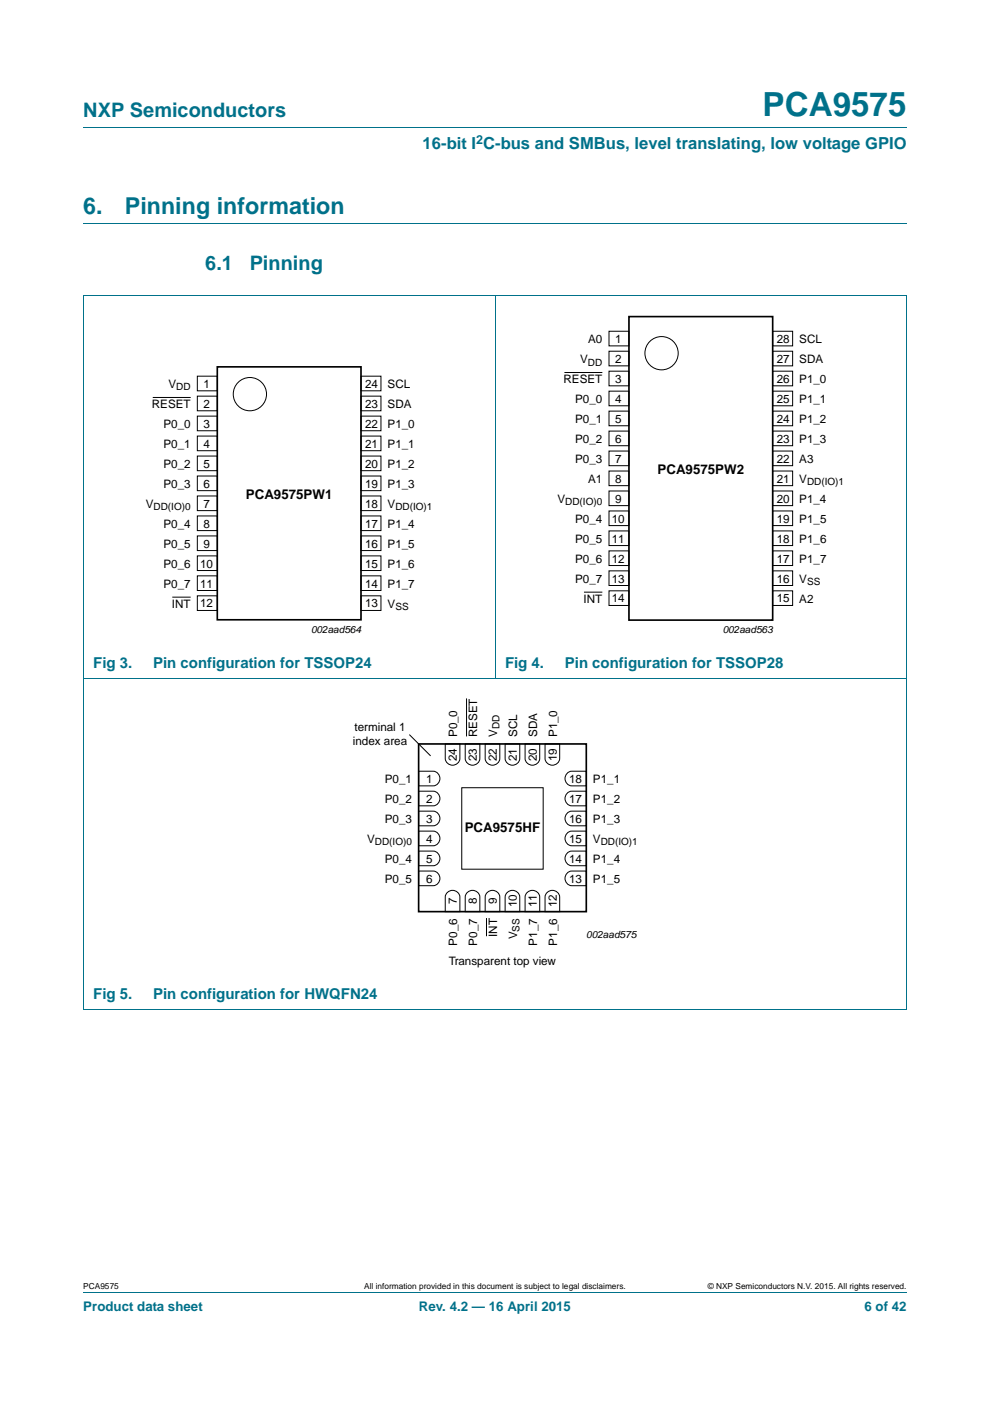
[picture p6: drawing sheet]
<svg xmlns="http://www.w3.org/2000/svg" width="210mm" height="297mm" viewBox="0 0 210 297" stroke-linecap="round" stroke-linejoin="round" font-family="sans-serif">
<path d="M17.7 27h174.6M17.7 47.4h174.6M17.6 62.6h174.7M17.7 62.7v151.2M105 62.6v81.2M192.3 62.7v151.2l-174.7 .1M17.6 143.8h174.7M17.7 273.9h174.6" fill="none" stroke="#00718a" stroke-width=".21"/>
<g fill="none" stroke="#000" stroke-width=".21">
<path d="M41.9 79.8h4.2v3.1h-4.2zM76.6 79.8h4.2v3.1h-4.2zM119.7 79h8.1M129.2 70.2h4.2v3.1h-4.2zM129.2 74.5h4.2v3.1h-4.2zM129.2 78.7h4.2v3.1h-4.2zM163.9 78.7h4.2v3.1h-4.2zM163.9 70.2h4.2v3.1h-4.2zM163.9 74.5h4.2v3.1h-4.2zM32.4 84.3h8M41.9 84h4.2v3.1h-4.2zM41.9 88.2h4.2v3.1h-4.2z"/>
<path d="M41.9 92.5h4.2v3.1h-4.2zM41.9 96.7h4.2v3.1h-4.2zM76.6 96.7h4.2v3.1h-4.2zM76.6 88.2h4.2v3.1h-4.2zM76.6 92.5h4.2v3.1h-4.2zM76.6 84h4.2v3.1h-4.2zM129.2 82.9h4.2v3.1h-4.2zM129.2 87.2h4.2v3.1h-4.2zM129.2 91.4h4.2v3.1h-4.2zM129.2 95.6h4.2v3.1h-4.2zM129.2 99.9h4.2v3.1h-4.2zM163.9 95.6h4.2v3.1h-4.2z"/>
<path d="M163.9 99.9h4.2v3.1h-4.2zM163.9 87.2h4.2v3.1h-4.2zM163.9 91.4h4.2v3.1h-4.2zM163.9 82.9h4.2v3.1h-4.2zM41.9 100.9h4.2v3.1h-4.2zM41.9 105.2h4.2v3.1h-4.2zM41.9 109.4h4.2v3.1h-4.2zM41.9 113.6h4.2v3.1h-4.2zM41.9 117.9h4.2v3.1h-4.2zM76.6 113.6h4.2v3.1h-4.2zM76.6 117.9h4.2v3.1h-4.2zM76.6 105.2h4.2v3.1h-4.2z"/>
<path d="M76.6 109.4h4.2v3.1h-4.2zM76.6 100.9h4.2v3.1h-4.2zM129.2 104.1h4.2v3.1h-4.2zM129.2 108.3h4.2v3.1h-4.2zM129.2 112.6h4.2v3.1h-4.2zM129.2 116.8h4.2v3.1h-4.2zM163.9 112.6h4.2v3.1h-4.2zM163.9 116.8h4.2v3.1h-4.2zM163.9 104.1h4.2v3.1h-4.2zM163.9 108.3h4.2v3.1h-4.2zM36.5 126.6h3.9M41.9 122.1h4.2v3.1h-4.2z"/>
<path d="M41.9 126.3h4.2v3.1h-4.2zM76.6 122.1h4.2v3.1h-4.2zM76.6 126.3h4.2v3.1h-4.2zM123.9 125.5h3.9M129.2 121h4.2v3.1h-4.2zM129.2 125.3h4.2v3.1h-4.2zM163.9 121h4.2v3.1h-4.2zM163.9 125.3h4.2v3.1h-4.2zM86.8 155.7l4.5 4.6M94.4 157.7h3.1v3.1a1.56 1.56 0 0 1-1.5 1.4 1.56 1.56 0 0 1-1.6-1.4zM98.7 157.7h3.1v3.1a1.56 1.56 0 0 1-1.6 1.4 1.56 1.56 0 0 1-1.5-1.4zM99 148.1v8"/>
<path d="M102.9 157.7h3.1v3.1a1.56 1.56 0 0 1-1.5 1.4 1.56 1.56 0 0 1-1.6-1.4zM107.1 157.7h3.1v3.1a1.56 1.56 0 0 1-1.5 1.4 1.56 1.56 0 0 1-1.6-1.4zM111.4 157.7h3.1v3.1a1.56 1.56 0 0 1-1.6 1.4 1.56 1.56 0 0 1-1.5-1.4zM115.6 157.7h3.1v3.1a1.56 1.56 0 0 1-1.5 1.4 1.56 1.56 0 0 1-1.6-1.4zM88.8 176.2h3.1a1.56 1.56 0 0 1 1.4 1.6 1.56 1.56 0 0 1-1.4 1.5h-3.1zM88.8 172h3.1a1.56 1.56 0 0 1 1.4 1.5 1.56 1.56 0 0 1-1.4 1.6h-3.1zM88.8 167.7h3.1a1.56 1.56 0 0 1 1.4 1.6 1.56 1.56 0 0 1-1.4 1.6h-3.1zM88.8 163.5h3.1a1.56 1.56 0 0 1 1.4 1.6 1.56 1.56 0 0 1-1.4 1.5h-3.1zM97.9 167h17.3v17.3h-17.3zM120.4 176.5l.9-.3h3.1v3.1h-3.1a1.57 1.57 0 0 1-1.4-1.1 1.57 1.57 0 0 1 .5-1.7zM120.4 172.3l.9-.3h3.1v3.1h-3.1a1.57 1.57 0 0 1-1.4-1.1 1.57 1.57 0 0 1 .5-1.7zM120.4 168.1l.9-.4h3.1v3.2h-3.1a1.57 1.57 0 0 1-1.4-1.2 1.57 1.57 0 0 1 .5-1.6z"/>
<path d="M120.4 163.8l.9-.3h3.1v3.1h-3.1a1.57 1.57 0 0 1-1.4-1.1 1.57 1.57 0 0 1 .5-1.7zM88.8 184.7h3.1a1.56 1.56 0 0 1 1.4 1.5 1.56 1.56 0 0 1-1.4 1.6h-3.1zM88.8 180.4h3.1a1.56 1.56 0 0 1 1.4 1.6 1.56 1.56 0 0 1-1.4 1.6h-3.1zM94.8 189.3a1.57 1.57 0 0 1 1.6-.5 1.57 1.57 0 0 1 1.1 1.4v3.1h-3.1v-3.1zM99 189.3a1.57 1.57 0 0 1 1.7-.5 1.57 1.57 0 0 1 1.1 1.4v3.1h-3.1v-3.1zM103.2 194.6v3.9M103.2 189.3a1.57 1.57 0 0 1 1.7-.5 1.57 1.57 0 0 1 1.1 1.4v3.1h-3.1v-3.1zM107.5 189.3a1.57 1.57 0 0 1 1.6-.5 1.57 1.57 0 0 1 1.1 1.4v3.1h-3.1v-3.1zM111.7 189.3a1.57 1.57 0 0 1 1.7-.5 1.57 1.57 0 0 1 1.1 1.4v3.1h-3.1v-3.1zM115.9 189.3a1.57 1.57 0 0 1 1.7-.5 1.57 1.57 0 0 1 1.1 1.4v3.1h-3.1v-3.1zM120.4 185l.9-.3h3.1v3.1h-3.1a1.57 1.57 0 0 1-1.4-1.1 1.57 1.57 0 0 1 .5-1.7zM120.4 180.8l.9-.4h3.1v3.2h-3.1a1.57 1.57 0 0 1-1.4-1.2 1.57 1.57 0 0 1 .5-1.6z"/>
<circle cx="140.3" cy="74.9" r="3.5"/>
<circle cx="53" cy="83.6" r="3.5"/>
</g>
<path d="M46.1 77.8h30.5v53.6h-30.5zM133.4 67.1h30.5v64.4h-30.5zM88.8 157.7h35.6v35.6h-35.6z" fill="none" stroke="#000" stroke-width=".35"/>
<text font-size="7" fill="#00718a" x="161.7" y="24.6">PCA9575</text>
<g font-size="4.9" fill="#00718a">
<text x="17.7" y="45.4">6.</text>
<text x="26.5" y="45.4">Pinning information</text>
</g>
<g font-size="4.2" fill="#00718a">
<text x="17.7" y="24.9">NXP Semiconductors</text>
<text x="43.5" y="57.3">6.1</text>
<text x="53" y="57.3">Pinning</text>
</g>
<text font-size="3.5" fill="#00718a" x="89.6" y="31.6">16-bit I C-bus and SMBus, level translating, low voltage GPIO</text>
<g font-size="3.2" fill="#00718a">
<text x="19.8" y="141.6">Fig 3.</text>
<text x="32.5" y="141.6">Pin configuration for TSSOP24</text>
<text x="107.1" y="141.6">Fig 4.</text>
<text x="119.8" y="141.6">Pin configuration for TSSOP28</text>
<text x="19.8" y="211.8">Fig 5.</text>
<text x="32.5" y="211.8">Pin configuration for HWQFN24</text>
</g>
<g font-size="2.8">
<text x="139.5" y="100.4">PCA9575PW2</text>
<text x="52.2" y="105.7">PCA9575PW1</text>
<text x="98.6" y="176.5">PCA9575HF</text>
</g>
<g font-size="2.8" fill="#00718a">
<text x="17.7" y="277.9">Product data sheet</text>
<text x="88.9" y="277.9">Rev. 4.2 — 16 April 2015</text>
<text x="183.4" y="277.9">6 of 42</text>
</g>
<text font-size="2.6" fill="#00718a" x="101" y="30.5">2</text>
<g font-size="2.5">
<text x="123.1" y="77">V</text>
<text x="124.7" y="72.8">A0</text>
<text x="130.5" y="72.7">1</text>
<text x="130.5" y="76.9">2</text>
<text x="164.8" y="72.7">28</text>
<text x="164.8" y="76.9">27</text>
<text x="169.5" y="72.8">SCL</text>
<text x="169.5" y="77">SDA</text>
<text x="35.7" y="82.3">V</text>
<text x="43.1" y="82.2">1</text>
<text x="77.5" y="82.2">24</text>
<text x="82.2" y="82.3">SCL</text>
<text x="119.5" y="81.2">RESET</text>
<text x="130.5" y="81.2">3</text>
<text x="164.8" y="81.2">26</text>
<text x="169.5" y="81.2">P1_0</text>
<text x="32.2" y="86.5">RESET</text>
<text x="43.1" y="86.5">2</text>
<text x="77.5" y="86.5">23</text>
<text x="82.2" y="86.5">SDA</text>
<text x="122" y="85.5">P0_0</text>
<text x="122" y="89.7">P0_1</text>
<text x="130.5" y="85.4">4</text>
<text x="130.5" y="89.6">5</text>
<text x="164.8" y="89.6">24</text>
<text x="164.8" y="85.4">25</text>
<text x="169.5" y="85.5">P1_1</text>
<text x="169.5" y="89.7">P1_2</text>
<text x="34.7" y="90.8">P0_0</text>
<text x="34.7" y="95">P0_1</text>
<text x="43.1" y="90.7">3</text>
<text x="43.1" y="94.9">4</text>
<text x="77.5" y="90.7">22</text>
<text x="77.5" y="94.9">21</text>
<text x="82.2" y="90.8">P1_0</text>
<text x="82.2" y="95">P1_1</text>
<text x="122" y="93.9">P0_2</text>
<text x="130.5" y="93.9">6</text>
<text x="164.8" y="93.9">23</text>
<text x="169.5" y="93.9">P1_3</text>
<text x="34.7" y="99.2">P0_2</text>
<text x="43.1" y="99.2">5</text>
<text x="77.5" y="99.2">20</text>
<text x="82.2" y="99.2">P1_2</text>
<text x="122" y="98.2">P0_3</text>
<text x="130.5" y="98.1">7</text>
<text x="164.8" y="98.1">22</text>
<text x="169.5" y="98.2">A3</text>
<text x="30.9" y="107.7">V</text>
<text x="34.7" y="103.5">P0_3</text>
<text x="43.1" y="103.4">6</text>
<text x="43.1" y="107.6">7</text>
<text x="77.5" y="107.6">18</text>
<text x="77.5" y="103.4">19</text>
<text x="82.2" y="103.5">P1_3</text>
<text x="82.2" y="107.7">V</text>
<text x="118.2" y="106.6">V</text>
<text x="124.7" y="102.4">A1</text>
<text x="130.5" y="102.3">8</text>
<text x="130.5" y="106.6">9</text>
<text x="164.8" y="106.6">20</text>
<text x="164.8" y="102.3">21</text>
<text x="169.5" y="102.4">V</text>
<text x="169.5" y="106.6">P1_4</text>
<text x="34.7" y="111.9">P0_4</text>
<text x="43.1" y="111.9">8</text>
<text x="77.5" y="111.9">17</text>
<text x="82.2" y="111.9">P1_4</text>
<text x="122" y="110.9">P0_4</text>
<text x="129.8" y="110.8">10</text>
<text x="164.8" y="110.8">19</text>
<text x="169.5" y="110.9">P1_5</text>
<text x="34.7" y="116.2">P0_5</text>
<text x="43.1" y="116.1">9</text>
<text x="77.5" y="116.1">16</text>
<text x="82.2" y="116.2">P1_5</text>
<text x="122" y="115.1">P0_5</text>
<text x="122" y="119.3">P0_6</text>
<text x="129.8" y="115">11</text>
<text x="129.8" y="119.3">12</text>
<text x="164.8" y="115">18</text>
<text x="164.8" y="119.3">17</text>
<text x="169.5" y="115.1">P1_6</text>
<text x="169.5" y="119.3">P1_7</text>
<text x="34.7" y="120.4">P0_6</text>
<text x="34.7" y="124.6">P0_7</text>
<text x="42.5" y="120.3">10</text>
<text x="42.5" y="124.6">11</text>
<text x="77.5" y="124.6">14</text>
<text x="77.5" y="120.3">15</text>
<text x="82.2" y="120.4">P1_6</text>
<text x="82.2" y="124.6">P1_7</text>
<text x="122" y="123.6">P0_7</text>
<text x="129.8" y="123.5">13</text>
<text x="164.8" y="123.5">16</text>
<text x="169.5" y="123.6">V</text>
<text x="36.5" y="128.9">INT</text>
<text x="42.5" y="128.8">12</text>
<text x="77.5" y="128.8">13</text>
<text x="82.2" y="128.9">V</text>
<text x="123.8" y="127.8">INT</text>
<text x="129.8" y="127.7">14</text>
<text x="164.8" y="127.7">15</text>
<text x="169.5" y="127.8">A2</text>
<text x="75.2" y="154.9">terminal 1</text>
<text x="74.8" y="157.9">index area</text>
<text x="96.9" y="161.4" transform="rotate(-90 96.9 161.4)">24</text>
<text x="97" y="156.3" transform="rotate(-90 97 156.3)">P0_0</text>
<text x="101.1" y="161.4" transform="rotate(-90 101.1 161.4)">23</text>
<text x="101.2" y="156.3" transform="rotate(-90 101.2 156.3)">RESET</text>
<text x="105.4" y="161.4" transform="rotate(-90 105.4 161.4)">22</text>
<text x="105.4" y="156.3" transform="rotate(-90 105.4 156.3)">V</text>
<text x="109.6" y="161.4" transform="rotate(-90 109.6 161.4)">21</text>
<text x="109.7" y="156.3" transform="rotate(-90 109.7 156.3)">SCL</text>
<text x="113.8" y="161.4" transform="rotate(-90 113.8 161.4)">20</text>
<text x="113.9" y="156.3" transform="rotate(-90 113.9 156.3)">SDA</text>
<text x="118.1" y="161.4" transform="rotate(-90 118.1 161.4)">19</text>
<text x="118.1" y="156.3" transform="rotate(-90 118.1 156.3)">P1_0</text>
<text x="81.6" y="166.1">P0_1</text>
<text x="90.4" y="166">1</text>
<text x="120.7" y="166">18</text>
<text x="125.8" y="166.1">P1_1</text>
<text x="81.6" y="170.3">P0_2</text>
<text x="90.4" y="170.2">2</text>
<text x="120.7" y="170.2">17</text>
<text x="125.8" y="170.3">P1_2</text>
<text x="77.9" y="178.8">V</text>
<text x="81.6" y="174.5">P0_3</text>
<text x="90.4" y="178.7">4</text>
<text x="90.4" y="174.5">3</text>
<text x="120.7" y="178.7">15</text>
<text x="120.7" y="174.5">16</text>
<text x="125.8" y="174.5">P1_3</text>
<text x="125.8" y="178.8">V</text>
<text x="81.6" y="183">P0_4</text>
<text x="90.4" y="182.9">5</text>
<text x="120.7" y="182.9">14</text>
<text x="125.8" y="183">P1_4</text>
<text x="81.6" y="187.2">P0_5</text>
<text x="90.4" y="187.2">6</text>
<text x="96.9" y="191.7" transform="rotate(-90 96.9 191.7)">7</text>
<text x="101.1" y="191.7" transform="rotate(-90 101.1 191.7)">8</text>
<text x="105.4" y="191.7" transform="rotate(-90 105.4 191.7)">9</text>
<text x="120.7" y="187.2">13</text>
<text x="125.8" y="187.2">P1_5</text>
<text x="109.6" y="192.4" transform="rotate(-90 109.6 192.4)">10</text>
<text x="113.8" y="192.4" transform="rotate(-90 113.8 192.4)">11</text>
<text x="118.1" y="192.4" transform="rotate(-90 118.1 192.4)">12</text>
<text x="97" y="200.5" transform="rotate(-90 97 200.5)">P0_6</text>
<text x="101.2" y="200.5" transform="rotate(-90 101.2 200.5)">P0_7</text>
<text x="105.4" y="198.7" transform="rotate(-90 105.4 198.7)">INT</text>
<text x="109.7" y="199.2" transform="rotate(-90 109.7 199.2)">V</text>
<text x="113.9" y="200.5" transform="rotate(-90 113.9 200.5)">P1_7</text>
<text x="118.1" y="200.5" transform="rotate(-90 118.1 200.5)">P1_6</text>
<text x="95.2" y="204.6">Transparent top view</text>
</g>
<g font-size="2.1">
<text x="124.7" y="77.5">DD</text>
<text x="37.4" y="82.8">DD</text>
<text x="119.9" y="107.1">DD(IO)0</text>
<text x="171.2" y="102.9">DD(IO)1</text>
<text x="32.6" y="108.2">DD(IO)0</text>
<text x="83.9" y="108.2">DD(IO)1</text>
<text x="171.2" y="124.1">SS</text>
<text x="83.9" y="129.4">SS</text>
<text x="66" y="134.2">002aad564</text>
<text x="153.3" y="134.3">002aad563</text>
<text x="105.9" y="154.7" transform="rotate(-90 105.9 154.7)">DD</text>
<text x="79.5" y="179.2">DD(IO)0</text>
<text x="127.4" y="179.2">DD(IO)1</text>
<text x="110.2" y="197.5" transform="rotate(-90 110.2 197.5)">SS</text>
<text x="124.4" y="198.9">002aad575</text>
</g>
<g font-size="1.8">
<text x="17.7" y="273.3">PCA9575</text>
<text x="77.3" y="273.3">All information provided in this document is subject to legal disclaimers.</text>
<text x="150.1" y="273.3">© NXP Semiconductors N.V. 2015. All rights reserved.</text>
</g>
</svg>
